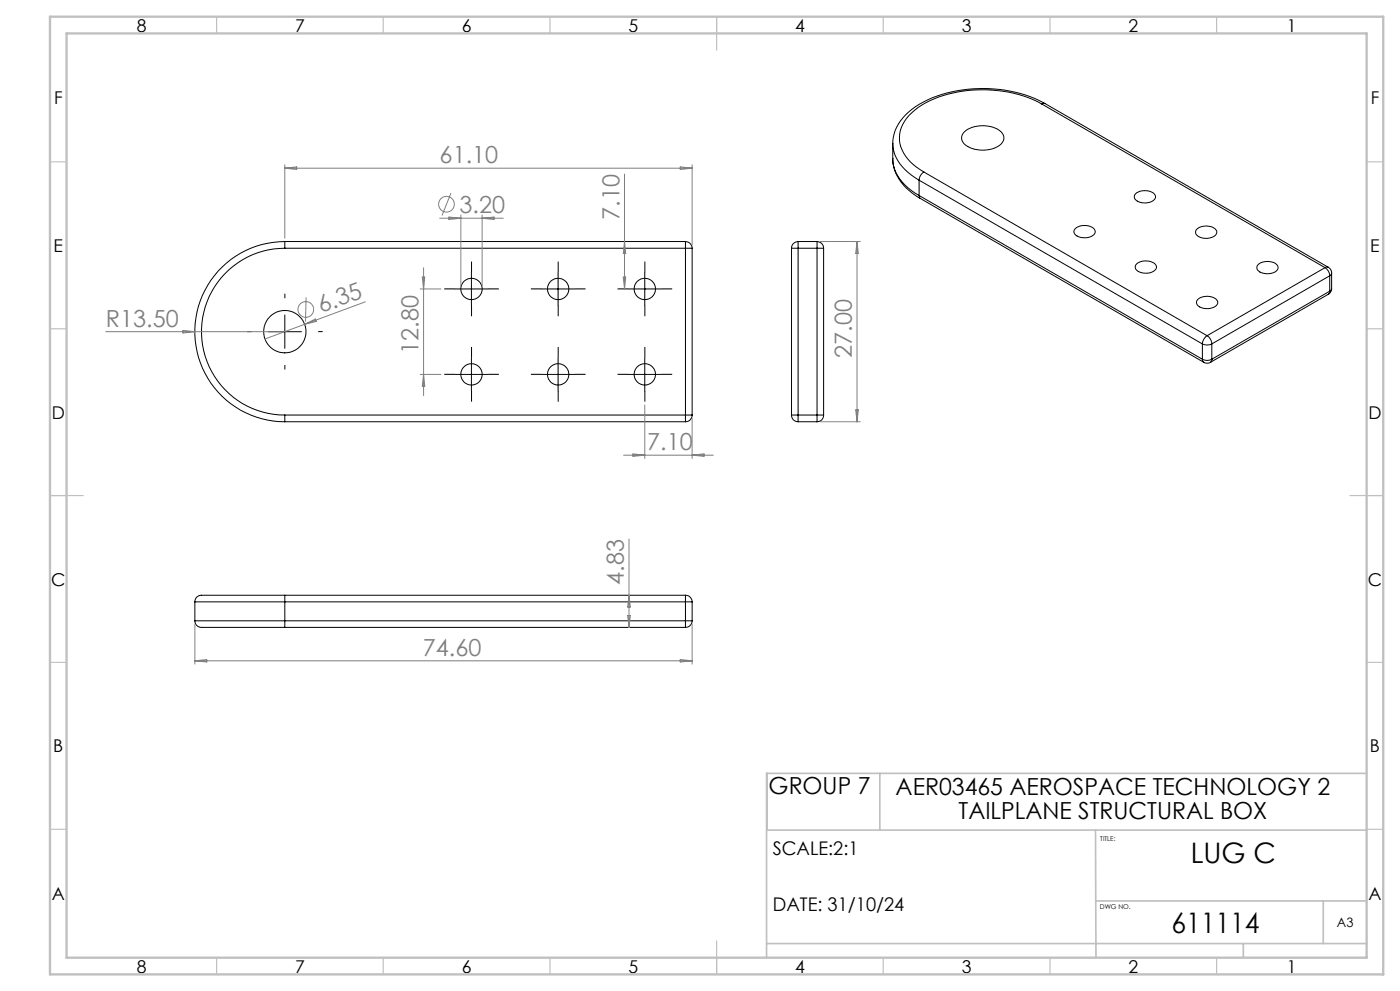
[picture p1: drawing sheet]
<svg xmlns="http://www.w3.org/2000/svg" width="420mm" height="297mm" viewBox="0 0 420 297" stroke-linecap="round" stroke-linejoin="round" font-family="sans-serif">
<g fill="none" stroke="#000" stroke-width=".3">
<path d="M289.3 39.5a9.2 9.2 0 0 1 11 0 2.6 2.6 0 0 1-1 4.4 9 9 0 0 1-10.3-1.1l-.5-1.5 .2-.9zM312.5 31.1a38.9 38.9 0 0 0-35.9 .4 12.4 12.4 0 0 0-6.8 9.6 11.4 11.4 0 0 0 6.2 9.7l1.1 .7M312.5 31.1l85 49.1M313.5 31a40.8 40.8 0 0 0-37.7 .2 14.4 14.4 0 0 0-8 11.8M313.5 31l-.4-.1-.6 .2M313.5 31l85 49.1M267.8 47.6a13.5 13.5 0 0 0 6.9 11.1l1.5 .8M267.8 43a12.8 12.8 0 0 0 6.7 10.3l1.2 .7M267.8 47.6a12.8 12.8 0 0 0 6.7 10.3l1.2 .7M267.8 43v4.6M275.7 58.6l.5 .9M275.7 54l85 49.1"/>
<path d="M275.7 58.6l85 49.1M275.7 54v4.6M276.2 59.5l84.9 49.1M277.1 51.5a3.2 3.2 0 0 0-1.4 2.5M277.1 51.5l85 49.1M340.7 58.1a4.6 4.6 0 0 1 5.7 .1 1.59 1.59 0 0 1-1.4 2.4 4.1 4.1 0 0 1-4.6-1.2l-.1-.7zM85.4 74.4a25 25 0 0 0-24.9 25 25 25 0 0 0 24.9 25M85.4 72.4a27 27 0 0 0-27 27 27 27 0 0 0 27 27M85.4 72.4v2M85.4 74.4h120.2M85.4 72.4h120.2M205.6 74.4h2"/>
<path d="M205.6 72.4v2M205.6 72.4a2.05 2.05 0 0 1 2 2M205.6 74.4v50M207.6 74.4v50M237.5 74.4h1.9M237.5 74.4v50M239.4 72.4v2M239.4 72.4a1.99 1.99 0 0 0-1.9 2M239.4 74.4h5.7M239.4 72.4h5.7M239.4 74.4v50M245.1 72.4a1.99 1.99 0 0 1 2 2"/>
<path d="M245.1 74.4h2M245.1 72.4v2M245.1 74.4v50M247.1 74.4v50M322.6 68.5a4.5 4.5 0 0 1 5.7 .2 1.58 1.58 0 0 1-1.4 2.3 4 4 0 0 1-4.6-1.2 1.1 1.1 0 0 1 .3-1.3zM341 79.1a4.6 4.6 0 0 1 5.7 .2 1.58 1.58 0 0 1-1.4 2.4 4.1 4.1 0 0 1-4.7-1.2v-.7zM359.1 68.7a4.3 4.3 0 0 1 5.9 .5 1.94 1.94 0 0 1-2.1 2.1 3.4 3.4 0 0 1-4.2-1.6zM377.4 79.3a4.5 4.5 0 0 1 5.8 .1 1.58 1.58 0 0 1-1.4 2.4 4.2 4.2 0 0 1-4.7-1.2v-.7zM80.4 99.4h10.1M85.4 94.4v10M136.5 86.6h9.9M141.4 81.6v10"/>
<path d="M162.5 86.6h9.9M167.4 81.6v10M188.5 86.6h9.9M193.4 81.6v10M359.3 89.7a4.3 4.3 0 0 1 6 .5 1.94 1.94 0 0 1-2.2 2.2 3.4 3.4 0 0 1-4.1-1.7zM397.5 80.2a3.1 3.1 0 0 1 1.4 2.5M397.5 80.2l-35.4 20.4M398.5 80.1a1.84 1.84 0 0 1 1 1.7M398.5 80.1l-.5-.1-.5 .2M398.5 88.2l-35.4 20.4M398.9 87.3l-.4 .9M398.9 82.7l-35.4 20.4"/>
<path d="M398.9 82.7v4.6M398.9 87.3l-35.4 20.4M399.5 86.5a1.93 1.93 0 0 1-1 1.7M399.5 81.8l-.6 .9M399.5 86.5l-.6 .8M399.5 81.8v4.7M136.5 112.2h9.9M141.4 107.2v10M162.5 112.2h9.9M167.4 107.2v10M188.5 112.2h9.9M193.4 107.2v10"/>
<path d="M360.7 103.1a3.3 3.3 0 0 0 2.8 0M360.7 107.7a3 3 0 0 0 2.8 0M360.7 107.7l.4 .9M360.7 103.1v4.6M361.1 108.6a1.93 1.93 0 0 0 2 0M362.1 100.6a3.2 3.2 0 0 0-1.4 2.5M362.1 100.6a2.97 2.97 0 0 1 1.4 2.5M363.5 107.7l-.4 .9M363.5 103.1v4.6M85.4 124.4v2M85.4 126.4h120.2M85.4 124.4h120.2"/>
<path d="M205.6 124.4v2M205.6 124.4h2M207.6 124.4a1.99 1.99 0 0 1-2 2M237.5 124.4a1.93 1.93 0 0 0 1.9 2M237.5 124.4h1.9M239.4 124.4v2M239.4 126.4h5.7M239.4 124.4h5.7M245.1 124.4h2M245.1 124.4v2M247.1 124.4a1.93 1.93 0 0 1-2 2M85.4 178.4h-24.6a2.03 2.03 0 0 0-2.3 2"/>
<path d="M85.4 178.4v2M85.4 178.4h120.2M205.6 178.4v2M205.6 178.4a1.99 1.99 0 0 1 2 2M58.5 186.1a2.34 2.34 0 0 0 3.1 1.9h23.8M58.5 186.1h26.9M58.5 180.4h26.9M58.5 180.4v5.7M85.4 186.1v1.9M85.4 180.4h120.2M85.4 186.1h120.2M85.4 180.4v5.7"/>
<path d="M85.4 188h120.2M205.6 180.4h2M205.6 186.1h2M205.6 186.1v1.9M205.6 180.4v5.7M207.6 186.1a1.99 1.99 0 0 1-2 1.9M207.6 180.4v5.7"/>
<circle cx="85.4" cy="99.4" r="6.4"/>
<circle cx="141.4" cy="86.6" r="3.2"/>
<circle cx="167.4" cy="86.6" r="3.2"/>
<circle cx="193.4" cy="86.6" r="3.2"/>
<circle cx="141.5" cy="112.2" r="3.2"/>
<circle cx="167.5" cy="112.2" r="3.2"/>
<circle cx="193.5" cy="112.2" r="3.2"/>
</g>
<g fill="none" stroke="#808080" stroke-width=".3">
<path d="M85.4 49.4v22M85.4 50.4h122.2M85.4 50.4l3.6-.4v.8zM135.3 57.9l-2.7 6.7M187.4 52.2v34.4M204.1 50l3.5 .4-3.5 .4zM207.6 49.4v24M131.9 65.4h19.1M134.7 65l3.6 .4-3.6 .4zM138.3 64.4v21.2M144.6 64.4v21.2M144.6 65.4l3.6-.4v.8z"/>
<path d="M187.4 72.4l.3 3.5h-.7zM246.1 72.4h12M257.1 72.4l.4 3.5h-.8zM257.1 72.4v54M31.7 99.4h53.7M54.9 99l3.6 .4-3.6 .4zM91.4 97.2l3.2-1.6 .3 .7zM91.8 89.1l-.1 7.3M109.6 90.4l-30.1 11.2M126 86.6h6.3M126.7 83h.7l-.3 3.6zM127.1 80.3v38.3"/>
<path d="M187 83h.7l-.3 3.6zM126 112.2h6.3M127.1 112.2l.3 3.5h-.7zM187.1 136.4h26.9M189.9 136l3.5 .4-3.5 .4zM193.4 121.4v16M207.6 125.4v12M207.6 136.4l3.6-.4v.8zM246.1 126.4h12M256.7 122.8h.8l-.4 3.6zM188.7 161.5v26.5M188.7 178.4l.4 3.5h-.8z"/>
<path d="M58.5 187v12M58.5 198h149.1M58.5 198l3.5-.3v.7zM188.3 184.5h.8l-.4 3.5zM204.1 197.7l3.5 .3-3.5 .4zM207.6 187v12"/>
<circle cx="134" cy="61.2" r="2.36"/>
<circle cx="91.7" cy="92.8" r="2.36"/>
</g>
<g fill="none" stroke="#000" stroke-width=".3" stroke-dasharray="15.2 1.3 1.3 1.3" stroke-linecap="butt">
<path d="M75.5 99.4h-1.4M85.5 89.4v-1.4M95.5 99.4h1.3M136.5 86.6h-3.2M141.5 81.6v-3.2M141.5 91.6v3.2M146.5 86.6h3.2M162.5 86.6h-3.2M167.5 81.6v-3.2M167.5 91.6v3.2M172.5 86.6h3.2M188.5 86.6h-3.2"/>
<path d="M193.5 81.6v-3.2M193.5 91.6v3.2M198.5 86.6h3.2M85.5 109.4v1.3M136.5 112.2h-3.2M141.5 107.2v-3.2M141.5 117.2v3.2M146.5 112.2h3.2M162.5 112.2h-3.2M167.5 107.2v-3.2M167.5 117.2v3.2M172.5 112.2h3.2"/>
<path d="M188.5 112.2h-3.2M193.5 107.2v-3.2M193.5 117.2v3.2M198.5 112.2h3.2"/>
</g>
<g fill="none" stroke="#c0c0c0" stroke-width=".35">
<path d="M65 5v5M115 5v5M165 5v5M215 5v10M265 5v5M315 5v5M365 5v5M15 48.5h5M410 48.5h5M15 98.5h5M410 98.5h5M15 148.5h10"/>
<path d="M405 148.5h10M15 198.5h5M410 198.5h5M15 248.5h5M410 248.5h5M65 287v5M115 287v5M165 287v5M215 282v10M265 287v5M315 287v5M365 287v5"/>
</g>
<path d="M230 231.8v17M263.9 231.8v17M410 231.8h-180v55.2M230 248.8h180M328.6 248.8l.2 38.2M328.7 270h81.3M397 270v12.8M230 282.8h180M373 282.8v4.2" fill="none" stroke="#c0c0c0" stroke-width=".5"/>
<path d="M15 5h400v287h-400zM20 10h390v277h-390z" fill="none" stroke="#c0c0c0" stroke-width=".7"/>
<g font-size="8.5">
<text x="357.2" y="258.8">LUG C</text>
<text x="351.4" y="279.7">611114</text>
</g>
<g font-size="7.1" fill="#808080">
<text x="131.9" y="48.9">61.10</text>
<text x="137.8" y="63.9">3.20</text>
<text x="185.8" y="65.9" transform="rotate(-90 185.8 65.9)">7.10</text>
<text x="96.3" y="93.9" transform="rotate(-20 96.3 93.9)">6.35</text>
<text x="31.7" y="97.9">R13.50</text>
<text x="125.5" y="106" transform="rotate(-90 125.5 106)">12.80</text>
<text x="255.6" y="107.3" transform="rotate(-90 255.6 107.3)">27.00</text>
<text x="194.1" y="134.9">7.10</text>
<text x="187.2" y="175.2" transform="rotate(-90 187.2 175.2)">4.83</text>
<text x="126.9" y="196.5">74.60</text>
</g>
<g font-size="7.1">
<text x="230.6" y="238">GROUP 7</text>
<text x="268.7" y="238.3">AER03465 AEROSPACE TECHNOLOGY 2</text>
<text x="287.6" y="245.3">TAILPLANE STRUCTURAL BOX</text>
</g>
<g font-size="5.6">
<text x="231.8" y="256.2">SCALE:2:1</text>
<text x="231.8" y="273">DATE: 31/10/24</text>
</g>
<g font-size="5.3">
<text x="41" y="9.5">8</text>
<text x="88.5" y="9.5">7</text>
<text x="138.5" y="9.5">6</text>
<text x="188.5" y="9.5">5</text>
<text x="238.5" y="9.5">4</text>
<text x="288.5" y="9.5">3</text>
<text x="338.5" y="9.5">2</text>
<text x="386" y="9.5">1</text>
<text x="16.2" y="31.3">F</text>
<text x="411.2" y="31.3">F</text>
<text x="16.1" y="75.5">E</text>
<text x="411.1" y="75.5">E</text>
<text x="15.5" y="125.5">D</text>
<text x="410.5" y="125.5">D</text>
<text x="15.4" y="175.5">C</text>
<text x="410.4" y="175.5">C</text>
<text x="16" y="225.5">B</text>
<text x="411" y="225.5">B</text>
<text x="15.5" y="269.8">A</text>
<text x="410.5" y="269.8">A</text>
<text x="41" y="291.5">8</text>
<text x="88.5" y="291.5">7</text>
<text x="138.5" y="291.5">6</text>
<text x="188.5" y="291.5">5</text>
<text x="238.5" y="291.5">4</text>
<text x="288.5" y="291.5">3</text>
<text x="338.5" y="291.5">2</text>
<text x="386" y="291.5">1</text>
</g>
<text font-size="3.9" x="401.1" y="277.7">A3</text>
<g font-size="2">
<text x="330.1" y="251.9">TITLE:</text>
<text x="330" y="272.5">DWG NO.</text>
</g>
</svg>
